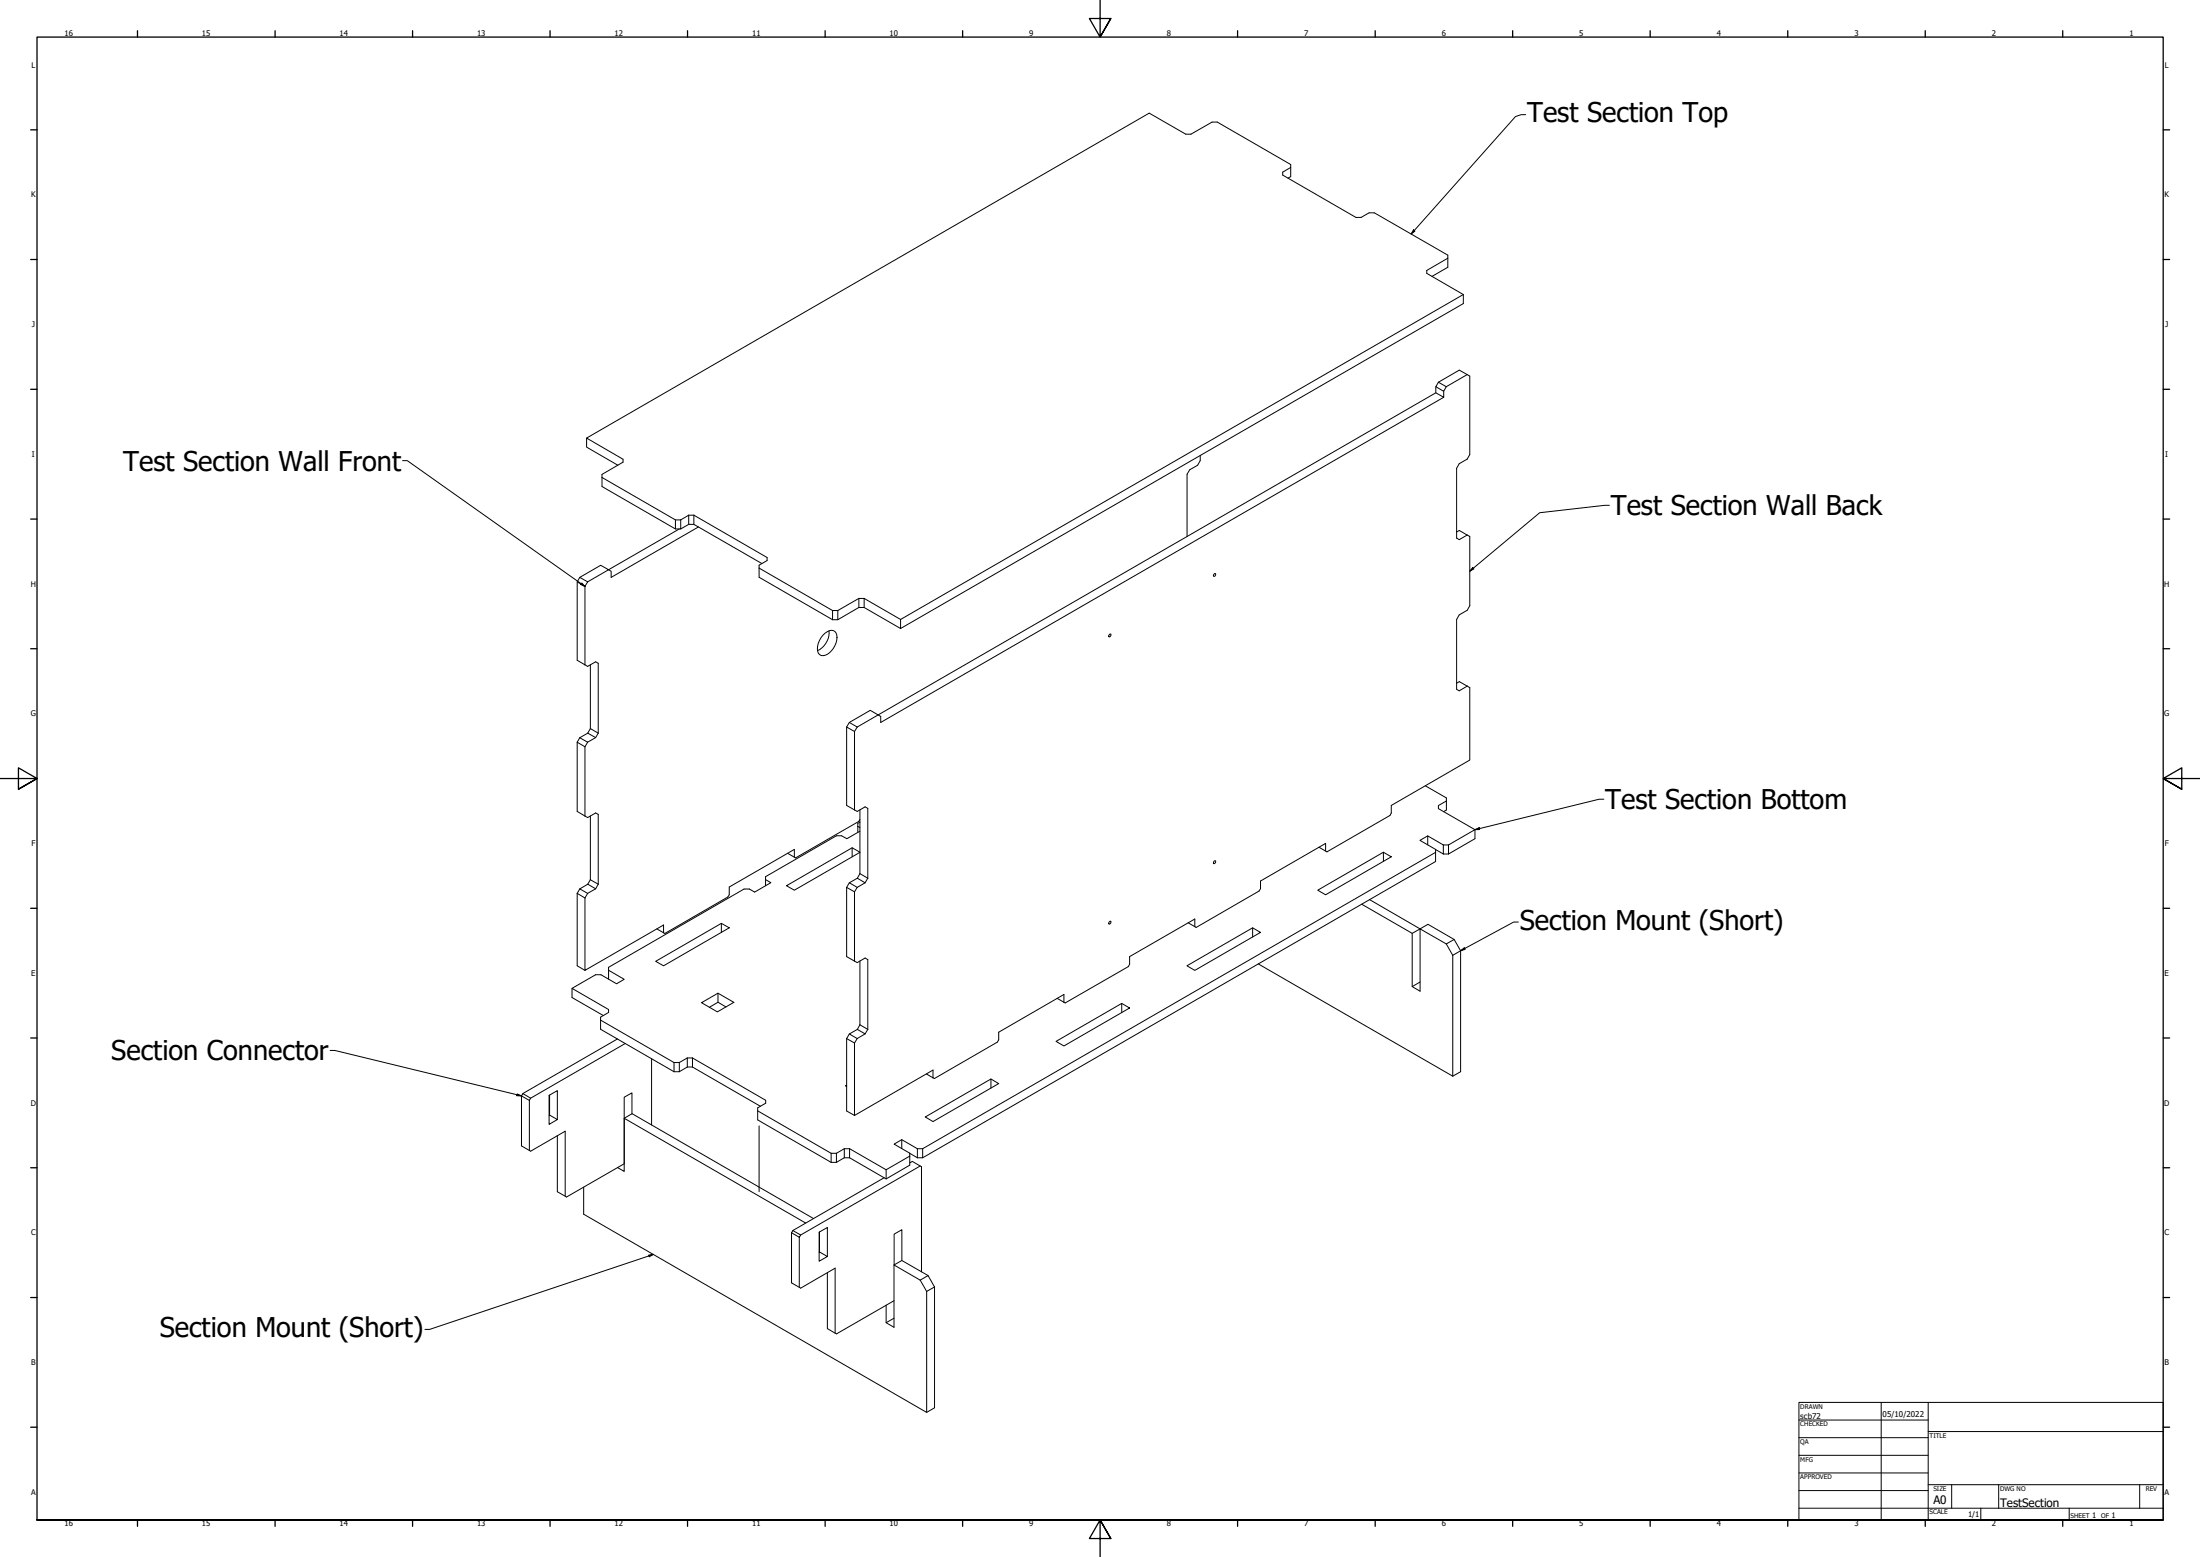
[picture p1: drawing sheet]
<svg xmlns="http://www.w3.org/2000/svg" width="1189mm" height="841mm" viewBox="0 0 1189 841" stroke-linecap="round" stroke-linejoin="round" font-family="sans-serif">
<!-- layer: Tweak Trail (ANSI) -->
<path d="M410 608v36" fill="none" stroke="#000" stroke-width=".54"/>
<!-- layer: Visible (ANSI) -->
<g fill="none" stroke="#000" stroke-width=".54">
<path d="M696 96l1-1v-6l-39-23h-3l-11 6h-3l-20-11-304 176M697 90l-4 3v2l40 22h3l4-2h3l39 23v6l-8 5M782 139l-11 7v2l20 11v5l-304 175M791 159l-304 176M776 209v3l4 3v-4M776 212l-313 181M777 206l12-6 5 3v43l-1 2-4 2-2 3v38h2l4-2M777 206l-1 3 4 2 2-2M777 206l5 3M780 215l-304 175v-3l-6-3-11 6M793 202l-11 7M325 258l40 23"/>
<path d="M334 251l-17-9v-5l20 11v2l-12 6v7l40 23M649 246v3l-2 2-4 3-2 2v34M372 278v5h3v-5M372 278l-4 3M372 278h3M375 278l40 23v2l-5 2v7l40 23M365 281v5h3v-5M365 281h3M372 283l-4 3M375 283l37 21M377 285l-47 27v-3l-1-1 38-22M787 287h2l4 2"/>
<path d="M793 289l1 1v37l-1 3-4 2-2 3v37l2 1 4-2M312 314v43l4 2M313 312l5 2-2 3-4-3zM313 312l12-7 4 3-11 6M316 317v42M410 307l40 23M656 310h1l-1 1zM450 330h3M450 335h3M450 330v5M453 330v5M464 323h3v5h-3z"/>
<path d="M464 323l-11 7M464 328l-11 7M467 323l20 12v4l-20-11M316 359l2 1 4-3 1 1v38M319 359v35M445 343l1-1a4 4 0 0 1 5-1 4 4 0 0 1 1 5 9 9 0 0 1-8 8 7 7 0 0 1 0-10zM448 341a11 11 0 0 1-6 10M600 343v1h-1zM787 369l2-1 4 3M793 371h1v40l-42 24v4l-1 1-34 20-4-2M313 398l-1 3M313 398l5 3"/>
<path d="M318 396l1-2 4 2M318 396l4 2M318 396l-5 2M322 398l-4 3M323 396l-1 2M458 393l4 2 1-2M458 393v42l5 3 4-2 2 1v37M459 390l-1 3M459 390l4 3M462 395v42M312 401v37l4 3M312 401l4 2"/>
<path d="M316 403v38M318 401l-2 2M465 437v35M770 424l12 7v7h-2M782 433l-5 2v2l20 11-14 8M316 441l2 1 4-3 1 1v38M319 441v34M461 458v5M464 446l1 1M465 449l-7 4-3-2h-3l-38 23v4M465 444l-1 1v5M465 443l-1 1-34 19h-1"/>
<path d="M716 460v-4l-35 20v4l-1 1-34 20M772 452v4M776 459v6l-277 160M776 459l4 2M780 456l-8-4-5 2 9 5M780 456h3M780 456v5M783 456v5M797 448v5l-14 8M318 478l4 2M318 478l-5 2M319 475l-1 3"/>
<path d="M319 475l4 3M323 478l-1 2M414 475l3 2-9 5-3-2h-3l-73 43v6M425 478l36-20 4 2-36 21zM426 461l3 2M429 463v-4l-35 20v4l-1 2-34 19M458 479v38l5 3 4-3 2 1v38M458 479l4 3M459 477l-1 2M459 477l4 2M463 479l-1 3M463 474l-4 3"/>
<path d="M463 474l4 3M465 472l-2 2M465 472l4 2M467 477l-4 2M469 474l-2 3M656 465h1l-1 2v-1zM748 460v5M776 460l-277 160M780 461h3M312 483v39l4 2M312 483l4 2M313 480l-1 3"/>
<path d="M313 480l5 3M316 485v39l43-24v4M318 483l-2 2M322 480l-4 3M390 499v5M462 482v37M600 498v1h-1zM642 498l4 3M712 481l36-21 4 3-36 20zM736 488l27 16v29l4 2v-33l15 8M740 486l27 16-4 2M354 519l36-20 4 2-35 21z"/>
<path d="M355 502l4 2M465 519v35M646 501v-5l-36 21v4v1l-34 20-1-1M677 501v5M767 502l5-3 14 8M782 510l4-3 3 7-4 2M782 510l3 6M785 516v65M789 514v65l-4 2M309 534v5l17 10M329 524l8 5-4 2-8-4h-3l-13 7 20 11v2l-4 2v7l39 23M388 536v5"/>
<path d="M571 539l4 2M641 522l36-21 4 3-35 20zM680 521l105 60M767 530l-4 3M325 551l39 23M379 542l9-6 9 5-9 6zM392 544l-4-3-5 3M459 559l-1 2M459 559l4 2M463 556l-4 3M463 556l4 2M465 554l-2 2"/>
<path d="M465 554l4 2M467 558l-4 3M469 556l-2 2M575 541v-4l-35 21v4l-1 1-34 20-1-1M606 542v5M334 561l-51 30M338 564l-51 29M352 572v36M364 574h3M364 579h3M364 574v5M367 574v5"/>
<path d="M371 571h3M371 576h3M371 571v5M371 571l-4 3M371 576l-4 3M374 571l40 23v2l-5 2v7l40 23M374 576l37 22M374 571v5M458 561v39l4 3M458 561l4 2M462 563v40l42-25v4M463 561l-1 2"/>
<path d="M571 563l35-21 4 2-35 21zM282 592v27l5 3 18-11v35M283 591l4 2-1 1-4-2zM286 594v27M297 592v10M458 586l-1 1h1M501 580l3 2M535 583v5M297 602l4 3-4 2v-15l4-3v16M337 604l5-2 98 56M342 602v-12l-5 3v36l-31 18-5-3v-30M409 600l40 23"/>
<path d="M487 616v4M500 603l35-20 5 2-36 21zM334 631l3 2v-29l98 57M449 623h3M449 628h3M449 623v5M452 623v5M456 620h3M456 625h3M456 620l-4 3M456 625l-4 3M456 620v5"/>
<path d="M459 620l20 12 13-8M459 620v5M478 636l-50 29M479 632v5M492 628l1-1 5 3v57M492 623l4 2M496 620l-9-4-4 2 9 5v6l-13 8-20-12M496 620h3M496 625h3M496 620v5M497 630l-64 37M499 620v5"/>
<path d="M315 641v15l186 107 4-3v-65M428 666v27l5 3 18-11v35M428 665l5 2-1 1-4-2zM432 668v27M443 665v11M443 676l4 3-4 2v-15l4-3v16M447 687v31l5 2 31-17M487 681v-17l-4 3v16l4-2 15 8M497 691l-14-8v34l-4-3v-9M497 691l5-2 3 6-4 3M497 691l4 7M501 698v65"/>
<path d="M483 712l-4 2"/>
</g>
<!-- layer: Border (ANSI) -->
<g fill="none" stroke="#000" stroke-width=".7">
<path d="M74 17v3M149 17v3M223 17v3M297 17v3M372 17v3M446 17v3M520 17v3M594 0v20l-5-10h11l-6 10 6-10M669 17v3M743 17v3M817 17v3M892 17v3"/>
<path d="M966 17v3M1040 17v3M1115 17v3M17 70h3M1169 70h3M17 140h3M1169 140h3M17 210h3M1169 210h3M17 280h3M1169 280h3M17 350h3"/>
<path d="M1169 350h3M0 421h20l-10-6v11l10-5-10 5M1189 421h-20l10-6v11l-10-5 10 5M17 491h3M1169 491h3M17 561h3M1169 561h3M17 631h3M1169 631h3M17 701h3M1169 701h3M17 771h3"/>
<path d="M1169 771h3M20 821v-801h1149v801h-1149h1149M74 821v3M149 821v3M223 821v3M297 821v3M372 821v3M446 821v3M520 821v3M600 831l-6-10 6 10h-11l5-10v20M669 821v3M743 821v3"/>
<path d="M817 821v3M892 821v3M966 821v3M1040 821v3M1115 821v3"/>
</g>
<!-- layer: Title (ANSI) -->
<g fill="none" stroke="#000" stroke-width=".54">
<path d="M972 758h197v63h-197zM1017 758v63M1042 758v63M972 767h70M972 777h70M1042 773h127M972 786h70M972 796h70M972 815h197M972 805h70M1042 802h127M1055 802v13"/>
<path d="M1070 815v6M1080 802v13M1118 815v6M1156 802v13"/>
</g>
<!-- layer: Symbol (ANSI) -->
<g fill="none" stroke="#000" stroke-width=".54">
<path d="M824 62h-2l-3 1-56 63M764 124l1 1-2 1zM218 249h2l96 68M870 273l-38 4-38 32M314 315l2 2-2-1zM796 307l-2 2zM867 432h-3l-67 16M797 448l2-1 1 1zM820 498h-2l-29 16M789 514l2-2 1 1zM178 567h3l101 25M280 591l2 1h-3z"/>
<path d="M351 678h2l-2 1zM353 678l-121 40h-2"/>
</g>
<g fill="#000">
<path d="M764 124l1 1-2 1z" fill-rule="evenodd"/>
<path d="M314 315l2 2-2-1z" fill-rule="evenodd"/>
<path d="M796 307l-2 2z" fill-rule="evenodd"/>
<path d="M797 448l2-1 1 1z" fill-rule="evenodd"/>
<path d="M789 514l2-2 1 1z" fill-rule="evenodd"/>
<path d="M280 591l2 1h-3z" fill-rule="evenodd"/>
<path d="M351 678h2l-2 1z" fill-rule="evenodd"/>
</g>
<g font-size="14.7">
<text x="825" y="66">Test Section Top</text>
<text x="67" y="254">Test Section Wall Front</text>
<text x="871" y="278">Test Section Wall Back</text>
<text x="867" y="437">Test Section Bottom</text>
<text x="821" y="502">Section Mount (Short)</text>
<text x="60" y="573">Section Connector</text>
<text x="86" y="722">Section Mount (Short)</text>
</g>
<g font-size="6.3">
<text x="1045" y="813">A0</text>
<text x="1081" y="814">TestSection</text>
</g>
<g font-size="4.3">
<text x="973" y="766">scb72</text>
<text x="1017" y="766">05/10/2022</text>
</g>
<g font-size="4.2">
<text x="35" y="20">16</text>
<text x="109" y="20">15</text>
<text x="184" y="20">14</text>
<text x="258" y="20">13</text>
<text x="332" y="20">12</text>
<text x="406" y="20">11</text>
<text x="481" y="20">10</text>
<text x="556" y="20">9</text>
<text x="630" y="20">8</text>
<text x="705" y="20">7</text>
<text x="779" y="20">6</text>
<text x="853" y="20">5</text>
<text x="928" y="20">4</text>
<text x="1002" y="20">3</text>
<text x="1076" y="20">2</text>
<text x="1151" y="20">1</text>
<text x="17" y="37">L</text>
<text x="1170" y="37">L</text>
<text x="17" y="107">K</text>
<text x="1170" y="107">K</text>
<text x="17" y="177">J</text>
<text x="1170" y="177">J</text>
<text x="17" y="247">I</text>
<text x="1170" y="247">I</text>
<text x="17" y="317">H</text>
<text x="1169" y="317">H</text>
<text x="17" y="387">G</text>
<text x="1170" y="387">G</text>
<text x="17" y="457">F</text>
<text x="1170" y="457">F</text>
<text x="17" y="527">E</text>
<text x="1170" y="527">E</text>
<text x="17" y="597">D</text>
<text x="1169" y="597">D</text>
<text x="17" y="667">C</text>
<text x="1170" y="667">C</text>
<text x="17" y="737">B</text>
<text x="1170" y="737">B</text>
<text x="17" y="807">A</text>
<text x="1170" y="807">A</text>
<text x="1063" y="820">1/1</text>
<text x="1131" y="820">1</text>
<text x="1141" y="820">1</text>
<text x="35" y="824">16</text>
<text x="109" y="824">15</text>
<text x="184" y="824">14</text>
<text x="258" y="824">13</text>
<text x="332" y="824">12</text>
<text x="406" y="824">11</text>
<text x="481" y="824">10</text>
<text x="556" y="824">9</text>
<text x="630" y="824">8</text>
<text x="705" y="824">7</text>
<text x="779" y="824">6</text>
<text x="853" y="824">5</text>
<text x="928" y="824">4</text>
<text x="1002" y="824">3</text>
<text x="1076" y="824">2</text>
<text x="1151" y="824">1</text>
</g>
<g font-size="3.5">
<text x="973" y="761">DRAWN</text>
<text x="973" y="770">CHECKED</text>
<text x="973" y="780">QA</text>
<text x="1043" y="777">TITLE</text>
<text x="973" y="789">MFG</text>
<text x="973" y="799">APPROVED</text>
<text x="1045" y="805">SIZE</text>
<text x="1081" y="805">DWG NO</text>
<text x="1160" y="805">REV</text>
<text x="1043" y="818">SCALE</text>
<text x="1119" y="820">SHEET</text>
<text x="1135" y="820">OF</text>
</g>
</svg>
